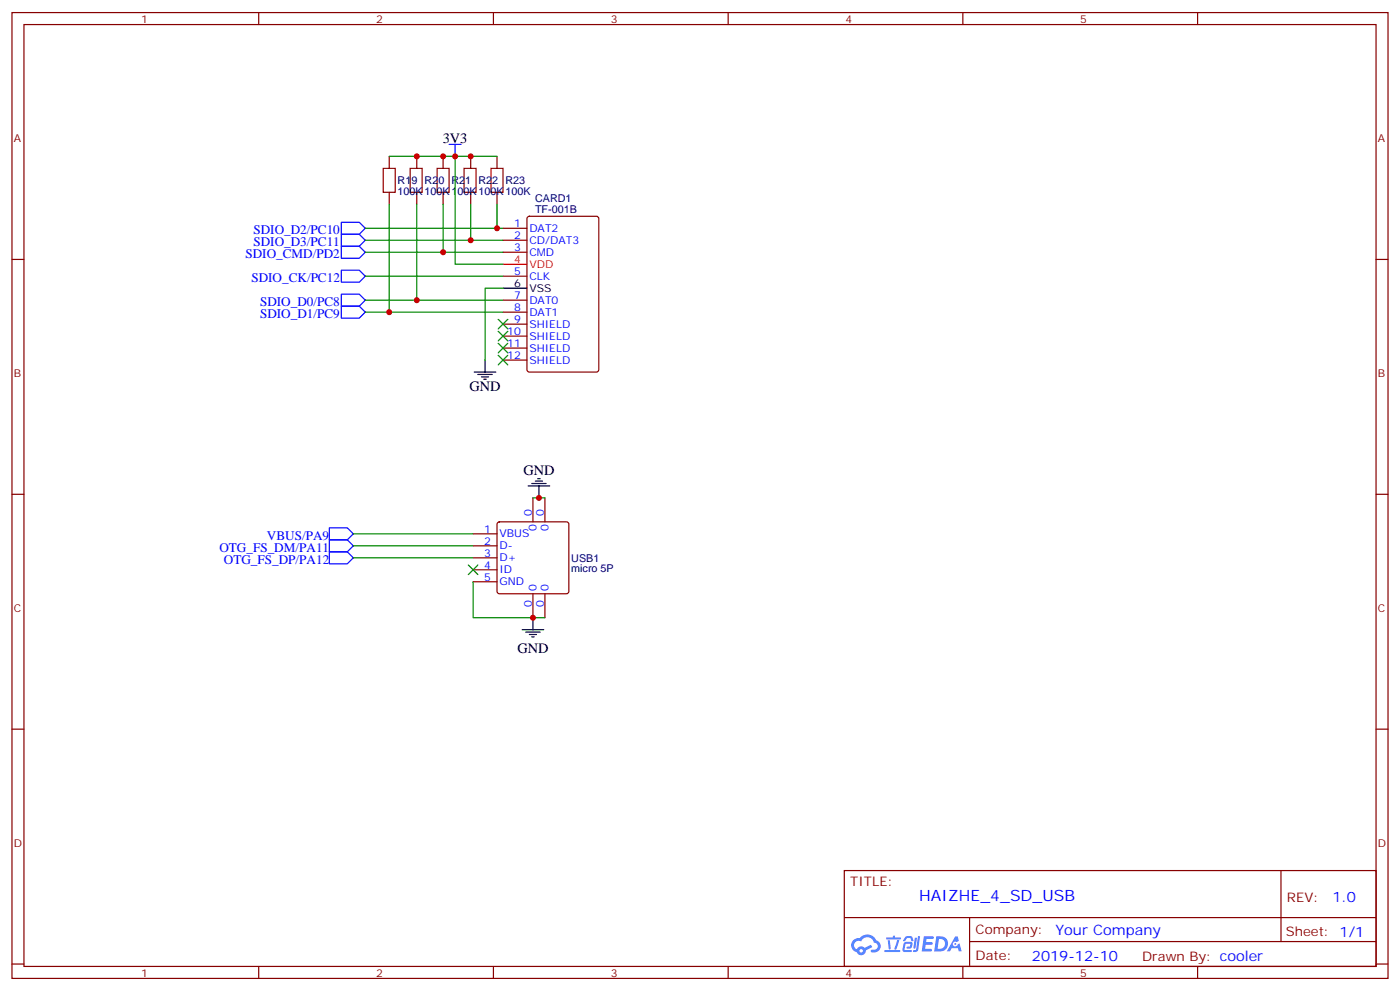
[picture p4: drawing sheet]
<svg xmlns="http://www.w3.org/2000/svg" width="412mm" height="292mm" viewBox="0 0 412 292" stroke-linecap="round" stroke-linejoin="round" font-family="sans-serif">
<g fill="none" stroke="#870000" stroke-width=".35">
<path d="M3.5 3.7h405.4v284.3h-405.4zM7.1 7.2h398.2v277.3h-398.2zM76.2 3.7v3.5M145.3 3.7v3.5M214.5 3.7v3.5M283.6 3.7v3.5M352.8 3.7v3.5M3.5 76.4h3.6M405.3 76.4h3.6M3.5 145.5h3.6M405.3 145.5h3.6M3.5 214.7h3.6"/>
<path d="M405.3 214.7h3.6M248.7 256.3h156.6v28.2h-156.6zM377.3 256.3v20.9M248.7 270.1h156.5M285.6 277.2h119.6M285.6 270.1v14.2M3.5 283.8h3.6M76.2 284.5v3.5M145.3 284.5v3.5M214.5 284.5v3.5M283.6 284.5v3.5M352.8 284.5v3.5"/>
<path d="M405.3 283.8h3.6"/>
</g>
<g fill="#5487ff">
<path d="M272.1 275.6h2.6l.3 .2-.1 .6h-2l-.1 1h1.6l.4 .4-.4 .3h-1.7l-.2 1.2 1.8 .1 .3 .3-.2 .4h-2.9z"/>
<path d="M281.4 275.7h.7l.4 1.3-.7 .3a.74 .74 0 0 0-1.1 .3 .74 .74 0 0 0 .5 1.1 .74 .74 0 0 0 .9-.7l.5-.3 .7 2.4h-.9l-.2-1h-1.9l-.5 1h-.9z"/>
<path d="M269.5 276.1h.6l-.4 2.9a.31 .31 0 0 1-.3 .3 .31 .31 0 0 1-.3-.3z"/>
<path d="M270.4 275.6h.6l-.5 4a.89 .89 0 0 1-.7 .7 .89 .89 0 0 1-.9-.3l1-.5z"/>
<path d="M266.8 275.8l.6-.2 1.2 .1 .5 1.3-.6 .1-.4-.9-1 .1a.95 .95 0 0 1-1 .8l-.1-.2z"/>
<path d="M266.4 277.5l1.8-.2a1.04 1.04 0 0 1 .6 1.1 1.04 1.04 0 0 1-.8 .9h-.7a.29 .29 0 0 1-.3-.4 .29 .29 0 0 1 .3-.2h.7l.2-.8h-1.4l-.4 1.7 1.9 .1a.29 .29 0 0 1 .3 .3 .29 .29 0 0 1-.3 .3h-2l-.4-.3 .2-2.1z"/>
<path d="M260.5 279.7h4.4a.3 .3 0 0 1 .3 .3 .3 .3 0 0 1-.3 .3h-4.3z"/>
<path d="M264.3 276.8h.6l-.5 1.6a1.02 1.02 0 0 1-.7 1.2l-.2-.3z"/>
<path d="M261.5 276.8h.6l.3 2.4-.3 .3-.3-.2z"/>
<path d="M261.1 276h1.9l.2-.5h.5l-.1 .5h1.5a.29 .29 0 0 1 .3 .3 .29 .29 0 0 1-.3 .3h-3.9z"/>
<path d="M275.8 275.6l-.6 4.5h1.4a2.27 2.27 0 0 0 2.7-2.3 2.27 2.27 0 0 0-2.7-2.2zM276.6 276.4a1.5 1.5 0 0 1 1.8 1.6 1.5 1.5 0 0 1-1.9 1.3h-.3z"/>
<path d="M251.4 276.8a2.09 2.09 0 0 0 1 3.5 1.37 1.37 0 0 0 1.5 .9 1.37 1.37 0 0 0 1.1-1.4l2-1-.5-.7-1.8 1a1.4 1.4 0 0 0-2.3 .4 1.32 1.32 0 0 1-.6-1.9 1.32 1.32 0 0 1 1.9-.4 2.02 2.02 0 0 1 2-1.3 2.02 2.02 0 0 1 1.8 1.6 1.09 1.09 0 0 1 1.1 1.4 1.09 1.09 0 0 1-1.6 .7 .41 .41 0 0 0-.5 .3 .41 .41 0 0 0 .4 .5 1.89 1.89 0 0 0 2.4-1.2 1.89 1.89 0 0 0-1.2-2.4 2.98 2.98 0 0 0-5-.6l-1 .1zM253.2 279.9a.52 .52 0 0 1 1 0 .52 .52 0 0 1-1 0z"/>
<circle cx="281.4" cy="277.9" r=".28"/>
</g>
<g fill="none" stroke="#870000" stroke-width=".35">
<path d="M114.7 46v3.6M114.7 56.6v3.5M122.8 46v3.6M122.8 56.6v3.5M130.5 46v3.6M130.5 56.6v3.5M138.6 46v3.6M138.6 56.6v3.5M146.4 46v3.6M146.4 56.6v3.5M148.2 67.2h7M148.2 70.7h7"/>
<path d="M148.2 74.3h7M155.5 63.9l.4-.2h19.8l.6 .4 .1 44.7-.5 .7h-20l-.6-.4-.1-44.7zM148.2 81.3h7M148.2 88.4h7M148.2 91.9h7M148.2 95.4h7M148.2 99h7M148.2 102.5h7M148.2 106h7M139.3 157.2h7.1M146.6 153.8l.5-.2h19.8l.5 .2 .2 .5v19.8l-.3 .5-.4 .2h-19.8l-.5-.2-.2-.5v-19.8zM157 146.6v7"/>
<path d="M160.5 146.6v7M139.3 160.7h7.1M139.3 164.2h7.1M139.3 167.7h7.1M139.3 171.3h7.1M157 174.8v7.1M160.5 174.8v7.1"/>
</g>
<path d="M148.2 77.8h7" fill="none" stroke="#f00" stroke-width=".35"/>
<g fill="none" stroke="#000" stroke-width=".35">
<path d="M148.2 84.8h7M139.7 109.5h6.3M140.8 110.2h4.2M141.8 110.9h2.1M142.5 111.7h.7M142.9 106v3.5M155.6 143.1h6.3M156.6 142.3h4.3M157.7 141.6h2.1M158.4 140.9h.7M158.7 143.1v3.5M153.8 185.4h6.4"/>
<path d="M154.9 186.1h4.2M155.9 186.8h2.1M156.6 187.5h.7M157 181.9v3.5"/>
</g>
<path d="M112.9 49.6h3.5v7h-3.5zM120.8 49.6h3.6v7h-3.6zM128.8 49.6h3.5v7h-3.5zM136.7 49.6h3.5v7h-3.5zM144.6 49.6h3.6v7h-3.6z" fill="none" stroke="#a10000" stroke-width=".35"/>
<path d="M132.3 42.5h3.5M134.1 42.5v3.5M100.5 65.4h5.3l1.8 1.8-1.8 1.8h-5.3zM100.5 69h5.3l1.8 1.7-1.8 1.8h-5.3zM100.5 72.5h5.3l1.8 1.8-1.8 1.7h-5.3zM100.5 79.6h5.3l1.8 1.7-1.8 1.8h-5.3zM100.5 86.6h5.3l1.8 1.8-1.8 1.7h-5.3zM100.5 90.1h5.3l1.8 1.8-1.8 1.8h-5.3zM97 155.4h5.3l1.8 1.8-1.8 1.7h-5.3zM97 158.9h5.3l1.8 1.8-1.8 1.8h-5.3zM97 162.5h5.3l1.8 1.7-1.8 1.8h-5.3z" fill="none" stroke="#00f" stroke-width=".35"/>
<g fill="none" stroke="#008700" stroke-width=".35">
<path d="M114.7 46h31.7M134.1 46v31.8h14.1M107.6 67.2h40.6M107.6 70.7h40.6M107.6 74.3h40.6M114.7 60.1v31.8M122.8 60.1v28.3M130.5 60.1v14.2M138.6 60.1v10.6M146.4 60.1v7.1M107.6 88.4h40.6M107.6 91.9h40.6"/>
<path d="M107.6 81.3h40.6M148.2 84.8h-5.3v21.2M104.1 157.2h35.2M157 146.6h3.5M104.1 160.7h35.2M104.1 164.2h35.2M139.3 171.3v10.6h21.2"/>
</g>
<g fill="#c00">
<circle cx="138.6" cy="46" r=".88"/>
<circle cx="130.5" cy="46" r=".88"/>
<circle cx="122.8" cy="46" r=".88"/>
<circle cx="134.1" cy="46" r=".88"/>
<circle cx="114.7" cy="91.9" r=".88"/>
<circle cx="130.5" cy="74.3" r=".88"/>
<circle cx="157" cy="181.9" r=".88"/>
<circle cx="158.8" cy="146.6" r=".88"/>
<circle cx="146.4" cy="67.2" r=".88"/>
<circle cx="138.6" cy="70.7" r=".88"/>
<circle cx="122.8" cy="88.4" r=".88"/>
</g>
<g fill="#c00" stroke="#008700" stroke-width=".35">
<path d="M146.8 104.6l2.8 2.8zM146.8 107.4l2.8-2.8z"/>
<path d="M137.9 166.3l2.9 2.9zM140.8 166.3l-2.9 2.9z"/>
<path d="M146.8 101.1l2.8 2.8zM149.6 101.1l-2.8 2.8z"/>
<path d="M146.8 97.5l2.8 2.9zM149.6 97.5l-2.8 2.9z"/>
<path d="M146.8 94l2.8 2.8zM149.6 94l-2.8 2.8z"/>
</g>
<text font-size="4.6" fill="#00f" x="270.8" y="265.3">HAIZHE_4_SD_USB</text>
<g font-size="4.2">
<text x="130.4" y="42.2">3V3</text>
<text x="138.3" y="115.2">GND</text>
<text x="154.2" y="139.9">GND</text>
<text x="152.4" y="192.2">GND</text>
</g>
<g font-size="4.2" fill="#00f">
<text x="392.5" y="265.6">1.0</text>
<text x="310.9" y="275.1">Your Company</text>
<text x="304" y="282.9">2019-12-10</text>
</g>
<g font-size="3.9" fill="#00f">
<text x="74.7" y="69">SDIO_D2/PC10</text>
<text x="72.3" y="76">SDIO_CMD/PD2</text>
<text x="74.7" y="72.5">SDIO_D3/PC11</text>
<text x="74.1" y="83.1">SDIO_CK/PC12</text>
<text x="76.6" y="90.1">SDIO_D0/PC8</text>
<text x="76.6" y="93.7">SDIO_D1/PC9</text>
<text x="78.6" y="158.9">VBUS/PA9</text>
<text x="64.6" y="162.5">OTG_FS_DM/PA11</text>
<text x="65.9" y="166">OTG_FS_DP/PA12</text>
</g>
<g font-size="3.9" fill="#800">
<text x="250.5" y="260.9">TITLE:</text>
<text x="379.1" y="265.6">REV:</text>
<text x="287.4" y="275.1">Company:</text>
<text x="378.7" y="275.7">Sheet: 1/1</text>
<text x="287.4" y="282.8">Date:</text>
<text x="336.4" y="282.8">Drawn By: cooler</text>
</g>
<g font-size="3.2" fill="#800">
<text x="41.6" y="6.7">1</text>
<text x="110.8" y="6.7">2</text>
<text x="179.9" y="6.7">3</text>
<text x="249.1" y="6.7">4</text>
<text x="318.2" y="6.7">5</text>
<text x="4.1" y="41.8">A</text>
<text x="405.9" y="41.8">A</text>
<text x="4.1" y="110.9">B</text>
<text x="405.9" y="110.9">B</text>
<text x="4.1" y="180.1">C</text>
<text x="405.9" y="180.1">C</text>
<text x="4.1" y="249.2">D</text>
<text x="405.9" y="249.2">D</text>
<text x="41.6" y="287.5">1</text>
<text x="110.8" y="287.5">2</text>
<text x="179.9" y="287.5">3</text>
<text x="249.1" y="287.5">4</text>
<text x="318.2" y="287.5">5</text>
</g>
<g font-size="3.2" fill="#000080">
<text x="117.1" y="57.4">100K100K100K100K100K</text>
<text x="117.1" y="54.2">R19</text>
<text x="125.1" y="54.2">R20</text>
<text x="133" y="54.2">R21</text>
<text x="140.9" y="54.2">R22</text>
<text x="148.9" y="54.2">R23</text>
<text x="157.6" y="59.4">CARD1</text>
<text x="157.6" y="62.6">TF-001B</text>
<text x="168.3" y="165.3">USB1</text>
<text x="168.3" y="168.5">micro 5P</text>
</g>
<g font-size="3.2" fill="#00f">
<text x="151.4" y="66.9">1</text>
<text x="151.4" y="70.4">2</text>
<text x="155.9" y="68.3">DAT2</text>
<text x="155.9" y="71.8">CD/DAT3</text>
<text x="151.4" y="73.9">3</text>
<text x="155.9" y="75.3">CMD</text>
<text x="151.4" y="81">5</text>
<text x="155.9" y="82.4">CLK</text>
<text x="151.4" y="88">7</text>
<text x="155.9" y="89.4">DAT0</text>
<text x="151.4" y="91.5">8</text>
<text x="151.4" y="95.1">9</text>
<text x="155.9" y="93">DAT1</text>
<text x="149.4" y="98.6">10</text>
<text x="155.9" y="96.5">SHIELD</text>
<text x="155.9" y="100">SHIELD</text>
<text x="149.4" y="102.1">11</text>
<text x="149.4" y="105.7">12</text>
<text x="155.9" y="103.5">SHIELD</text>
<text x="155.9" y="107.1">SHIELD</text>
<text x="156.6" y="151.9" transform="rotate(-90 156.6 151.9)">0</text>
<text x="160.2" y="151.9" transform="rotate(-90 160.2 151.9)">0</text>
<text x="142.6" y="156.8">1</text>
<text x="142.6" y="160.3">2</text>
<text x="147.1" y="158.2">VBUS</text>
<text x="147.1" y="161.7">D-</text>
<text x="158" y="156.4" transform="rotate(-90 158 156.4)">0</text>
<text x="161.6" y="156.4" transform="rotate(-90 161.6 156.4)">0</text>
<text x="142.6" y="163.9">3</text>
<text x="142.6" y="167.4">4</text>
<text x="147.1" y="165.3">D+</text>
<text x="142.6" y="170.9">5</text>
<text x="147.1" y="168.8">ID</text>
<text x="147.1" y="172.3">GND</text>
<text x="156.6" y="178.6" transform="rotate(-90 156.6 178.6)">0</text>
<text x="158" y="174.1" transform="rotate(-90 158 174.1)">0</text>
<text x="160.2" y="178.6" transform="rotate(-90 160.2 178.6)">0</text>
<text x="161.6" y="174.1" transform="rotate(-90 161.6 174.1)">0</text>
</g>
<g font-size="3.2" fill="#f00">
<text x="151.4" y="77.4">4</text>
<text x="155.9" y="78.8">VDD</text>
</g>
<g font-size="3.2">
<text x="151.4" y="84.5">6</text>
<text x="155.9" y="85.9">VSS</text>
</g>
</svg>
